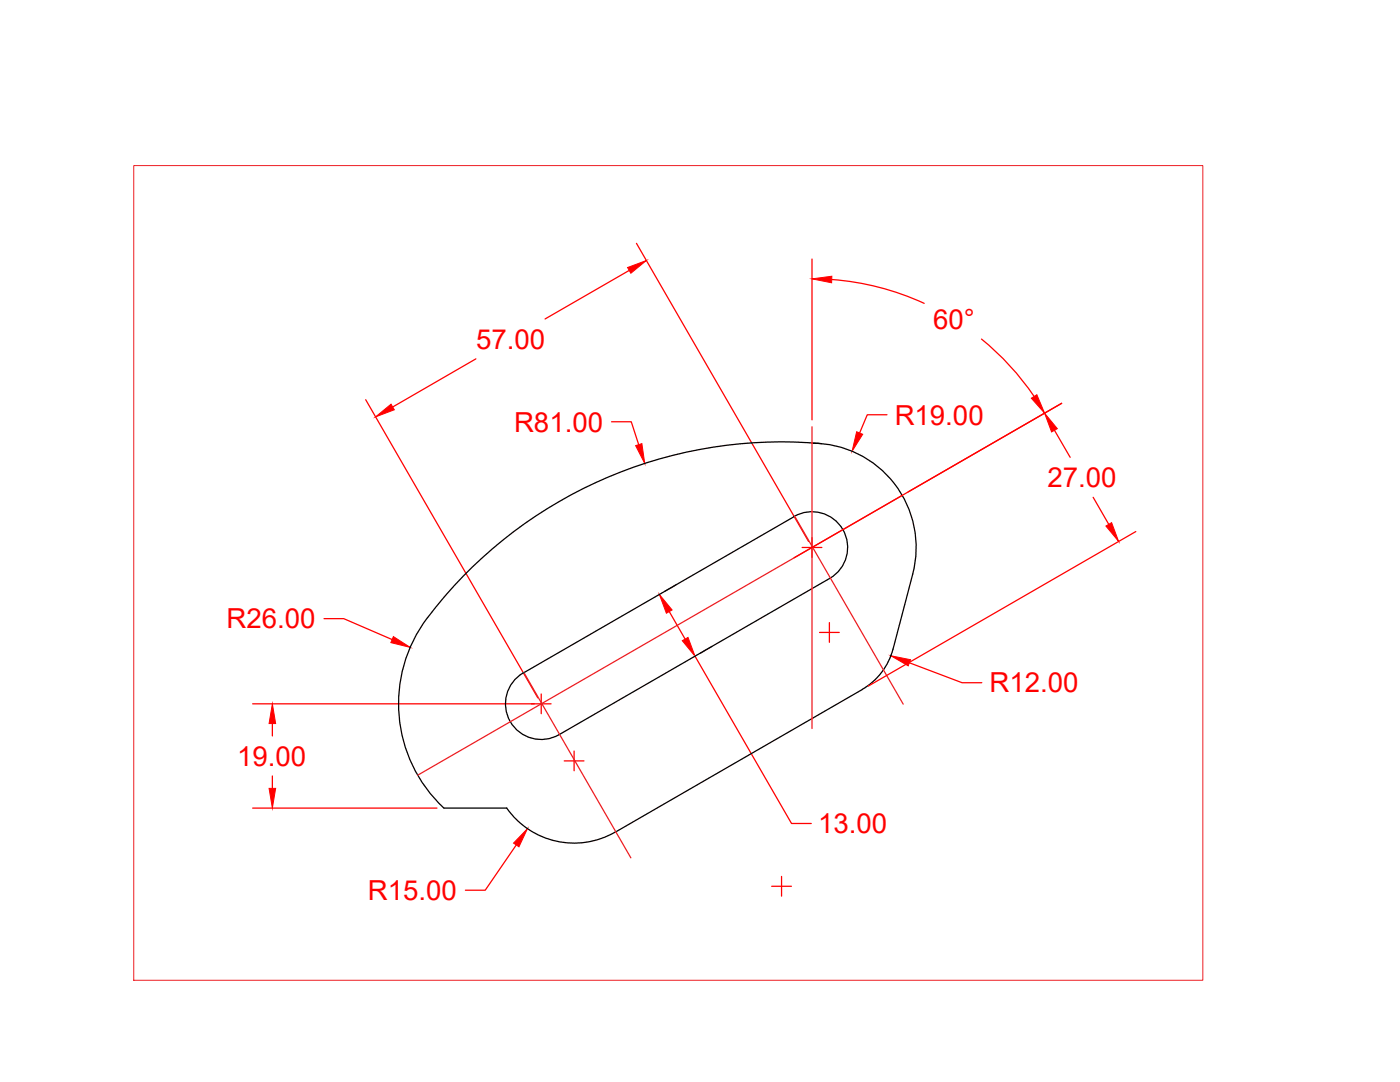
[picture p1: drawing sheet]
<svg xmlns="http://www.w3.org/2000/svg" width="279mm" height="216mm" viewBox="0 0 279 216" stroke-linecap="round" stroke-linejoin="round" font-family="sans-serif">
<!-- layer: 0 -->
<g fill="none" stroke="#f00" stroke-width=".25">
<path d="M125.6 54l-16.8 9.6M127 48.6l34.4 59.5M162.1 51.7v32.1M166 55.8a53.6 53.6 0 0 1 18.4 4.7M73 79.8l34.3 59.5M95 71.6l-16.6 9.6M195.9 67.7a53.6 53.6 0 0 1 10.5 11.4M122 84.2h4l1.5 4.5M177 82.8h-3.9l-1.5 3.6M181.3 98.1l30.6-17.6-53.4 30.8M210.4 85.9l3.2 5.3M218.2 99.2l3.1 5.4"/>
<path d="M135 116.6l-2.3 1.4M160.1 109.2h3.9M162.1 107.3v3.9M226.7 106.1l-53.4 30.8M64.7 123.4h3.9l9.7 4.2M108 138.5v3.9M133.6 122l3.1 5.5M138.7 130.9l19.3 33.4h3.9M142.1 129l-2.3 1.3M163.6 126.2h3.9M165.5 124.2v4M181.5 132.2l10.5 4h3.9"/>
<path d="M50.4 140.4h59.6M54.4 144.4v2.5M54.4 154.8v2.5M112.6 151.8h3.9M114.6 149.9v3.9M50.4 161.2h36.8M103 168.6l-6.2 9h-3.9M154 176.8h3.9M156 174.9v3.9"/>
</g>
<g fill="#f00" stroke="#f00" stroke-width=".2">
<path d="M171 86.1l1.2 .6-2.1 3.3z"/>
<path d="M78.5 127l3.4 2.2-3.9-1z"/>
<path d="M177.8 130.9l3.9 .7-.4 1.3z"/>
<path d="M105.3 165.4l-1.7 3.6-1.1-.8z"/>
<path d="M54.4 140.4l.6 4h-1.3z"/>
<path d="M53.7 157.3h1.3l-.6 3.9z"/>
<path d="M75 83.2l3-2.6 .7 1.2z"/>
<path d="M125.2 53.4l3.8-1.4-3.1 2.5z"/>
<path d="M131.6 118.6l2.5 3.1-1.1 .7z"/>
<path d="M136.2 127.8l1.1-.6 1.4 3.7z"/>
<path d="M126.9 88.9l1.2-.4 .6 4z"/>
<path d="M205.8 79.5l1.1-.7 1.6 3.6z"/>
<path d="M162.1 55.6l3.9-.5v1.3z"/>
<path d="M220.7 105l1.1-.7 1.4 3.7z"/>
<path d="M208.5 82.4l2.5 3.1-1.1 .7z"/>
</g>
<path d="M162 88.4a20.8 20.8 0 0 1 20.2 26.1M163.9 88.5a88.7 88.7 0 0 0-78.6 34.7M158.5 103.1a7.1 7.1 0 0 1 9.7 2.6 7.1 7.1 0 0 1-2.6 9.7l-54 31.2a7.1 7.1 0 0 1-9.8-2.6 7.1 7.1 0 0 1 2.6-9.7M158.5 103.1l-54 31.2M182.2 114.5l-4 15a13.1 13.1 0 0 1-6.1 8.1M85.3 123.2a28.5 28.5 0 0 0 3.3 38M172.1 137.6l-49.3 28.4a16.4 16.4 0 0 1-21.7-4.8h-12.5" fill="none" stroke="#000" stroke-width=".25"/>
<path d="M162.1 85.2v60.2M180.1 98.8l-96.7 55.9M158.6 103l21.7 37.5M104.6 134.2l21.3 37" fill="none" stroke="#ed1f24" stroke-width=".25"/>
<path d="M26.7 33h213.4v162.6h-213.4z" fill="none" stroke="#ed1f24" stroke-width=".2"/>
<g font-size="5.5" fill="#f00">
<text x="186.2" y="65.6">60°</text>
<text x="95" y="69.6">57.00</text>
<text x="102.6" y="86.1">R81.00</text>
<text x="178.6" y="84.7">R19.00</text>
<text x="209" y="97.2">27.00</text>
<text x="45.2" y="125.4">R26.00</text>
<text x="197.5" y="138.2">R12.00</text>
<text x="47.3" y="152.8">19.00</text>
<text x="163.3" y="166.2">13.00</text>
<text x="73.4" y="179.6">R15.00</text>
</g>
</svg>
